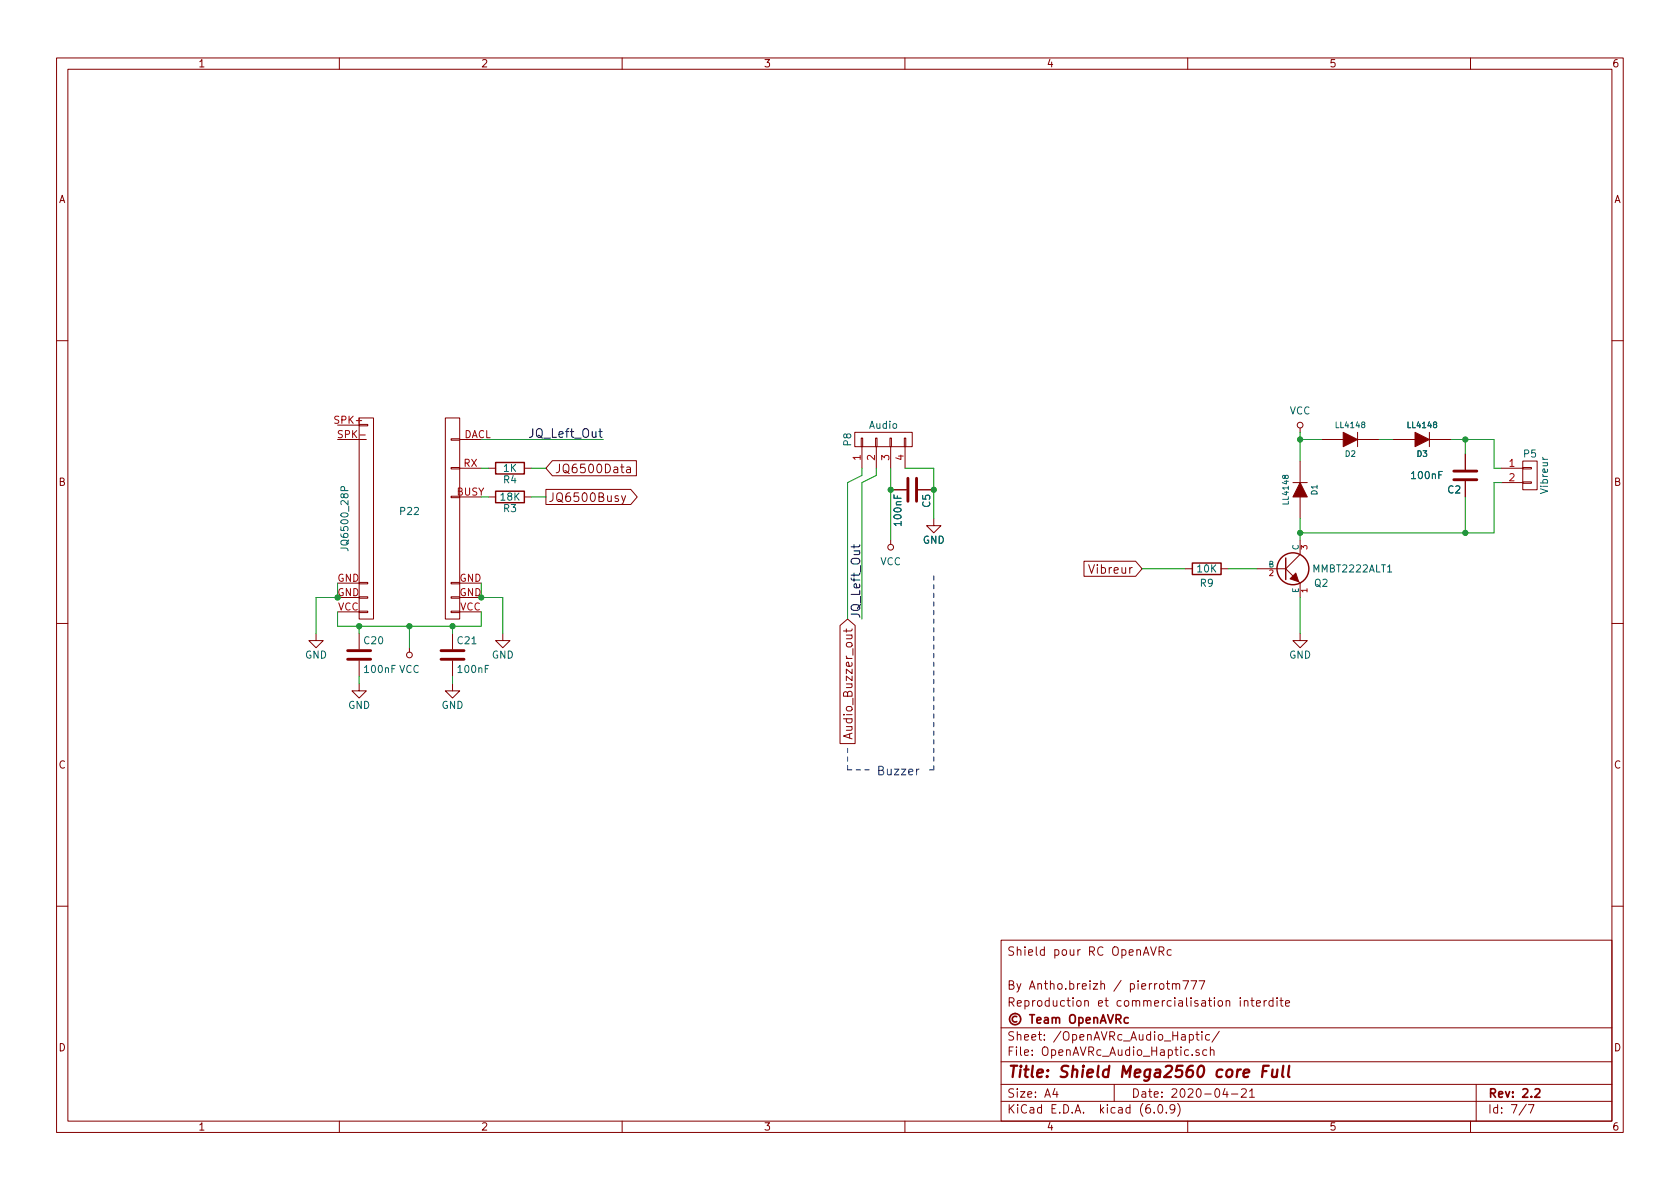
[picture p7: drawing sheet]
<svg xmlns="http://www.w3.org/2000/svg" width="297mm" height="210mm" viewBox="0 0 297 210" stroke-linecap="round" stroke-linejoin="round" font-family="sans-serif">
<g fill="none" stroke="#840000" stroke-width=".18">
<path d="M10 10.2h277v190.1h-277zM12 12.2h273v186.1h-273zM60 10.2v2M110 10.2v2M160 10.2v2M210 10.2v2M260 10.2v2M10 60.2h2M59.7 77.7h5.1M59.7 75.2h3.8M63.5 75.1h1.5v.2h-1.5zM63.5 73.9h2.5v35.6h-2.5z"/>
<path d="M78.7 73.9h2.6v35.6h-2.6zM81.3 77.6h-1.5v.2h1.5M81.3 77.7h2.5M151.1 76.4h10.2v2.6h-10.2zM152.3 77.5h.2v1.5h-.2zM152.4 79v3.8M154.8 77.5h.3v1.5h-.3zM154.9 79v3.8M157.4 77.5h.2v1.5h-.2zM157.5 79v3.8M159.9 77.5h.2v1.5h-.2zM160 79v3.8"/>
<path d="M229.9 75.7v.7M233.7 77.7h3.8M240 77.7h3.8M240 76.4v2.6M246.4 77.7h3.8M252.7 77.7h3.8M252.7 76.4v2.6M285 60.2h2M79.8 87.8h1.5v.2h-1.5zM79.8 82.7h1.5v.2h-1.5zM81.3 87.9h3.8M81.3 82.8h3.8"/>
<path d="M86.4 87.9h1.2M86.4 82.8h1.2M92.7 87.9h1.3M92.7 82.8h1.3M96.5 86.5h15l1.2 1.4-1.2 1.3h-15zM97.7 81.5h14.8v2.6h-14.8l-1.2-1.3zM109.9 87.7l.4 1M110.6 87.7l-.5 1.3-.2 .2M110.8 82.7h.6l.1 .9M111.5 82.9l-.5 .1a.3 .3 0 0 0-.3 .3 .3 .3 0 0 0 .3 .3l.5-.1M157.5 95.5v.8M157.5 86.6h2.8"/>
<path d="M162.3 86.6h2.8M165.1 91.7v1.3h1.3l-1.3 1.2-1.3-1.2h1.3M191.7 99.2h9.1l1.1 1.4-1.1 1.3h-9.1zM228.6 85.3h2.5M229.9 81.5v3.8M229.9 87.9v3.8M229.9 95.5v2.5l-2.6 2.6M259.1 80.3v2.8M259.1 85.1v2.8M265.4 82.8h3.8M265.4 85.3h3.8M269.2 85.2h1.6v.3h-1.6z"/>
<path d="M269.2 82.7h1.6v.2h-1.6zM269.2 81.5h2.6v5.1h-2.6zM10 110.2h2M55.9 112v1.3h1.2l-1.2 1.2-1.3-1.2h1.3M59.7 103.1h3.8M59.7 105.7h3.8M59.7 108.2h3.8M63.5 108.1h1.5v.2h-1.5zM63.5 105.5h1.5v.3h-1.5zM63.5 103h1.5v.2h-1.5zM63.5 112v2.8M63.5 116.8v2.8"/>
<path d="M72.4 114.5v.8M79.8 108.1h1.5v.2h-1.5zM79.8 105.5h1.5v.3h-1.5zM79.8 103h1.5v.2h-1.5zM80 112v2.8M80 116.8v2.8M81.3 103.1h3.8M81.3 105.7h3.8M81.3 108.2h3.8M88.9 112v1.3h1.3l-1.3 1.2-1.3-1.2h1.3M148.5 110.6l1.4-1.1 1.3 1.1v20.9h-2.7zM149.6 111.2v.6"/>
<path d="M150.7 111.2l-.3 .4h-1.3M209.5 100.6h1.3M215.9 100.6h1.3M222.2 100.6h5.1M227.3 100.6l1.3 1.2M229.6 102.9l.3 .2v2.6M229.9 112v1.3h1.2l-1.2 1.2-1.3-1.2h1.3M285 110.2h2M63.5 120.9v1.3h1.3l-1.3 1.2-1.3-1.2h1.3M80 120.9v1.3h1.3l-1.3 1.2-1.3-1.2h1.3M150.2 129.8v.7M150.7 129.6l-1.6 .6 1.6 .5"/>
<path d="M10 160.2h2M177 166.3h108v32h-108zM203.4 167.4l.5 1.5 .5-1.5M204.9 168.2l.7-.1 .2-.2-.1-.3-.2-.2h-.6v1.5M205.3 168.2l.5 .7M206.2 173.9h.6M206.4 173.4v1.3l.4 .2M207.1 168l-.5-.1-.2 .3v.4l.1 .3h.6M207.3 174.1l.2-.2 .4 .1v.9M207.3 173.9v1M207.9 174.1l.2-.2 .4 .1 .1 .9M209.1 173.4h1l-.6 1.5"/>
<path d="M210.6 173.4h1l-.7 1.5M212 173.4h1l-.6 1.5M219.3 176.4v.2M219.3 176.9v1M220 177.1l.2-.2 .4 .1v.9M220 176.9v1M221.1 176.9h.6M221.4 176.4v1.3l.3 .2M222.1 177.4l.8-.1-.1-.3-.4-.1-.3 .2 .1 .8h.6M223.5 176.9v1M223.9 176.9l-.3 .1-.1 .2M225.1 177l-.5-.1-.2 .3v.4l.1 .3h.6"/>
<path d="M225.1 176.4v1.5M225.8 176.4v.2M225.8 176.9v1M226.3 176.9h.6M226.5 176.4v1.3l.4 .2M227.3 177.4l.7-.1-.1-.3-.4-.1-.2 .2 .1 .8h.5M285 160.2h2M60 198.3v2M110 198.3v2M160 198.3v2M177 194.8h108M177 191.8h108"/>
<path d="M177 187.8h108M177 181.8h108M186.5 192.5l-.4 1h1M186.9 193v1M197 191.8v3M204.1 196.7v.1M204.9 195.4l.2-.1a.81 .81 0 0 1 .6 .7 .81 .81 0 0 1-.3 .8h-.2a.81 .81 0 0 1-.6-.6 .81 .81 0 0 1 .3-.8zM206.2 196.7v.1M207.7 196l-.3 .3h-.3l-.2-.3 .1-.6 .4-.1 .2 .2a.99 .99 0 0 1-.3 1.3h-.3M208.2 195.1a1.72 1.72 0 0 1 0 2.3M210 198.3v2M210.3 183l.4-.1 .3 .3v.4l-.1 .3h-.6"/>
<path d="M211.4 182.9h.6M211.6 182.4v1.3l.4 .2M212 185.7l-.4-.1-.2 .2 .1 .3 .5 .1v.4h-.6M212.5 182.4v.2M212.5 182.9v1M213.4 185.7l-.5-.1-.3 .3v.4l.2 .3h.6M213.9 183l-.5-.1-.3 .3v.4l.2 .3h.6M214 185.8l.2-.2 .4 .1v.9M214 185.1v1.5M215.6 182.4l-1.3 1.9M216.6 192.5l-.4 1h.9M216.9 193v1"/>
<path d="M217.7 193.5h1.2M219.5 192.7l.6-.2 .2 .2 .1 .3-1 1h1M220.9 193l.5-.5v1.5M220.9 194h.9M260 198.3v2M261 191.8v6.5M269.9 195.3l-1.3 1.9M270.2 195.3h1l-.6 1.5"/>
<circle cx="229.9" cy="75.2" r=".51"/>
<circle cx="157.5" cy="96.8" r=".51"/>
<circle cx="72.4" cy="115.8" r=".51"/>
</g>
<g fill="none" stroke="#840000" stroke-width=".3">
<path d="M179.8 179.8a.52 .52 0 0 0-.8 .4 .52 .52 0 0 0 .8 .4M182.1 179.4h.8M182.5 179.4v1.5M186.1 179.9v1M189.3 179.5a.5 .5 0 0 1 .6 0 .5 .5 0 0 1 .2 .4v.5a.5 .5 0 0 1-.5 .6 .5 .5 0 0 1-.5-.6v-.5zM190.8 179.9v1.5M193.4 179.9v1M195.8 179.4l.5 1.5 .5-1.5M183.3 180.4l.8-.1-.1-.3-.4-.1-.3 .2 .1 .8h.6M184.7 180h.6v.9M185.3 180.3l-.5 .1a.29 .29 0 0 0-.2 .2 .29 .29 0 0 0 .2 .3h.5M186.1 180.1l.2-.2 .3 .1 .1 .9"/>
<path d="M186.7 180.1l.2-.2 .4 .1v.9M190.8 180l.4-.1 .3 .3v.4l-.2 .3h-.5M192.1 180.4l.7-.1-.1-.3-.4-.1-.2 .2v.8h.6M193.4 180.1l.2-.2 .4 .1 .1 .9M194.6 180.9l.5-1.5 .5 1.5M194.7 180.5h.7M197.3 180.2l.8-.1 .1-.2-.1-.3-.2-.2h-.6v1.5M197.7 180.2l.5 .7M199.5 180l-.4-.1-.3 .3v.4l.1 .3h.6M271.4 192.7l.6-.2 .2 .2 .1 .3-1 1h1"/>
<circle cx="179.5" cy="180.2" r="1"/>
</g>
<path d="M223.3 189.4h.6M224.3 188.5h-.9l-.3 2M225 189.1v1.3a.57 .57 0 0 0 .7-.1M225.9 189.1l-.2 1.4M226.9 188.5l-.2 1.7 .2 .3M228 188.5l-.3 1.7 .3 .3" fill="none" stroke="#840000" stroke-width=".4"/>
<path d="M160.5 84.6v4M162.1 84.6v4M257 83.3h4.1M257 84.8h4.1M61.5 116.6h4M61.5 115.1h4M78 116.6h4M78 115.1h4" fill="none" stroke="#840000" stroke-width=".51"/>
<g fill="none" stroke="#840000" stroke-width=".25">
<path d="M87.6 86.9h5.1v2h-5.1zM87.6 81.8h5.1v2h-5.1zM210.8 99.6h5.1v2h-5.1zM227.3 98.7v3.8"/>
<circle cx="228.6" cy="100.6" r="2.82"/>
</g>
<path d="M60.9 86.8v-.6l-.2-.2-.3 .1-.1 .7h1.2M245.3 101.2h.8" fill="none" stroke="#006464" stroke-width=".18"/>
<g fill="#840000" stroke="#840000" stroke-width=".18">
<path d="M229.9 85.3l1.2 2.6h-2.5z"/>
<path d="M237.5 76.4l2.5 1.3-2.5 1.3z"/>
<path d="M250.2 76.4l2.5 1.3-2.5 1.3z"/>
<path d="M228.1 102.4l1-1.1 .5 1.6z"/>
</g>
<path d="M151 96.3v.6M152 96.3l-.2 .4h-1.3" fill="none" stroke="#0f0f0f" stroke-width=".18"/>
<path d="M162.5 136l-.3 .1-.1 .2" fill="none" stroke="#0000c2" stroke-width=".18"/>
<path d="M165.1 101.8v34.3M149.9 136.1v-3.8M153.7 136.1h-3.8M165.1 136.1h-1.3" fill="none" stroke="#0000c2" stroke-width=".18" stroke-dasharray=".8 .8"/>
<g fill="none" stroke="#009600" stroke-width=".18">
<path d="M85.1 77.7h21.6M229.9 77.7h3.8M229.9 76.4v5.1M243.8 77.7h2.6M256.5 77.7h7.7v5.1h1.2M259.1 77.7v2.6M85.1 82.8h1.3M85.1 87.9h1.3M94 82.8h2.5M94 87.9h2.5M152.4 82.8v1.3l-2.5 1.2v24.2M154.9 82.8v1.3l-2.5 1.2v24.2"/>
<path d="M157.5 82.8v12.7M160 82.8h5.1v8.9M229.9 91.7v3.8M259.1 87.9v6.3M265.4 85.3h-1.2v8.9h-34.3M59.7 108.2v2.5h25.4v-2.5M59.7 103.1v2.6h-3.8v6.3M63.5 110.7v1.3M63.5 119.6v1.3M72.4 110.7v3.8M80 110.7v1.3M80 119.6v1.3"/>
<path d="M85.1 103.1v2.6h3.8v6.3M201.9 100.6h7.6M217.2 100.6h5M229.9 105.7v6.3"/>
</g>
<g fill="#009600" stroke="#009600" stroke-width=".18">
<circle cx="165.1" cy="86.6" r=".46"/>
<circle cx="157.5" cy="86.6" r=".46"/>
<circle cx="80" cy="110.7" r=".46"/>
<circle cx="72.4" cy="110.7" r=".46"/>
<circle cx="85.1" cy="105.7" r=".46"/>
<circle cx="59.7" cy="105.7" r=".46"/>
<circle cx="63.5" cy="110.7" r=".46"/>
<circle cx="229.9" cy="94.2" r=".46"/>
<circle cx="259.1" cy="77.7" r=".46"/>
<circle cx="259.1" cy="94.2" r=".46"/>
<circle cx="229.9" cy="77.7" r=".46"/>
</g>
<text font-size="2.8" fill="#840000" x="178" y="190.6">Title: Shield Mega2560 core Full</text>
<g font-size="2.1" fill="#0f0f0f">
<text x="93.9" y="77.4">JQ_Left_Out</text>
<text x="152.1" y="109.5" transform="rotate(-90 152.1 109.5)">JQ_Left_Out</text>
</g>
<g font-size="2.1" fill="#840000">
<text x="98" y="83.7">JQ6500Data</text>
<text x="96.9" y="88.7">JQ6500Busy</text>
<text x="193" y="101.4">Vibreur</text>
<text x="150.7" y="129.6" transform="rotate(-90 150.7 129.6)">Audio_Buzzer_out</text>
<text x="178" y="169">Shield pour RC OpenAVRc</text>
<text x="178" y="178">Reproduction et commercialisation interdite</text>
<text x="178" y="175">By Antho.breizh / pierrotm777</text>
<text x="178" y="184">Sheet: /OpenAVRc_Audio_Haptic/</text>
<text x="178" y="186.7">File: OpenAVRc_Audio_Haptic.sch</text>
<text x="178" y="196.9">KiCad E.D.A. kicad (6.0.9)</text>
<text x="178" y="194.1">Size: A4</text>
<text x="200" y="194.1">Date: 2020-04-21</text>
<text x="263" y="194.1">Rev: 2.2</text>
<text x="263" y="196.9">Id: 7/7</text>
</g>
<text font-size="2.1" fill="#0000c2" x="154.9" y="137.1">Buzzer</text>
<g font-size="1.8" fill="#840000">
<text x="35" y="11.9">1</text>
<text x="85" y="11.9">2</text>
<text x="135" y="11.9">3</text>
<text x="185" y="11.9">4</text>
<text x="235" y="11.9">5</text>
<text x="285" y="11.9">6</text>
<text x="10.3" y="35.9">A</text>
<text x="285.3" y="35.9">A</text>
<text x="10.3" y="85.9">B</text>
<text x="285.3" y="85.9">B</text>
<text x="10.3" y="135.9">C</text>
<text x="285.3" y="135.9">C</text>
<text x="10.3" y="185.9">D</text>
<text x="285.3" y="185.9">D</text>
<text x="35" y="199.9">1</text>
<text x="85" y="199.9">2</text>
<text x="135" y="199.9">3</text>
<text x="185" y="199.9">4</text>
<text x="235" y="199.9">5</text>
<text x="285" y="199.9">6</text>
</g>
<g font-size="1.8" fill="#a90000">
<text x="59.3" y="74.9">SPK+</text>
<text x="60.1" y="77.5">SPK-</text>
<text x="82" y="77.5">DACL</text>
<text x="82" y="82.5">RX</text>
<text x="152.1" y="81.4" transform="rotate(-90 152.1 81.4)">1</text>
<text x="154.7" y="81.4" transform="rotate(-90 154.7 81.4)">2</text>
<text x="157.2" y="81.4" transform="rotate(-90 157.2 81.4)">3</text>
<text x="159.8" y="81.4" transform="rotate(-90 159.8 81.4)">4</text>
<text x="266.8" y="82.5">1</text>
<text x="80.7" y="87.6">BUSY</text>
<text x="266.8" y="85.1">2</text>
<text x="59.6" y="102.9">GND</text>
<text x="59.6" y="105.4">GND</text>
<text x="59.7" y="107.9">VCC</text>
<text x="81.2" y="102.9">GND</text>
<text x="81.2" y="105.4">GND</text>
<text x="81.3" y="107.9">VCC</text>
</g>
<g font-size="1.8" fill="#006464">
<text x="153.7" y="75.8">Audio</text>
<text x="228" y="73.3">VCC</text>
<text x="89" y="83.4">1K</text>
<text x="150.5" y="78.8" transform="rotate(-90 150.5 78.8)">P8</text>
<text x="269.4" y="80.9">P5</text>
<text x="88.5" y="88.5">18K</text>
<text x="89" y="85.5">R4</text>
<text x="164.5" y="89.7" transform="rotate(-90 164.5 89.7)">C5</text>
<text x="249.7" y="84.7">100nF</text>
<text x="256" y="87.2">C2</text>
<text x="273.7" y="87.2" transform="rotate(-90 273.7 87.2)">Vibreur</text>
<text x="70.8" y="91.1">P22</text>
<text x="89" y="90.5">R3</text>
<text x="159.4" y="92.8" transform="rotate(-90 159.4 92.8)">100nF</text>
<text x="61.6" y="96.9" transform="rotate(-90 61.6 96.9)">JQ6500_28P</text>
<text x="155.6" y="99.9">VCC</text>
<text x="163.1" y="96.1">GND</text>
<text x="211.7" y="101.2">10K</text>
<text x="232.3" y="101.2">MMBT2222ALT1</text>
<text x="212.2" y="103.8">R9</text>
<text x="232.4" y="103.8">Q2</text>
<text x="64.4" y="113.9">C20</text>
<text x="80.9" y="113.9">C21</text>
<text x="53.9" y="116.5">GND</text>
<text x="64.6" y="119">100nF VCC</text>
<text x="81.1" y="119">100nF</text>
<text x="86.9" y="116.5">GND</text>
<text x="227.9" y="116.5">GND</text>
<text x="61.5" y="125.3">GND</text>
<text x="78" y="125.3">GND</text>
</g>
<g font-size="1.4" fill="#006464">
<text x="236.3" y="75.7">LL4148</text>
<text x="249" y="75.7">LL4148</text>
<text x="237.9" y="80.8">D2</text>
<text x="250.6" y="80.8">D3</text>
<text x="227.8" y="89" transform="rotate(-90 227.8 89)">LL4148</text>
<text x="232.9" y="87.5" transform="rotate(-90 232.9 87.5)">D1</text>
<text x="224.3" y="100.3">B</text>
<text x="229.6" y="97.3" transform="rotate(-90 229.6 97.3)">C</text>
<text x="229.6" y="104.9" transform="rotate(-90 229.6 104.9)">E</text>
</g>
<g font-size="1.4" fill="#a90000">
<text x="224.4" y="101.8">2</text>
<text x="231.1" y="97.2" transform="rotate(-90 231.1 97.2)">3</text>
<text x="231.1" y="104.8" transform="rotate(-90 231.1 104.8)">1</text>
</g>
</svg>
